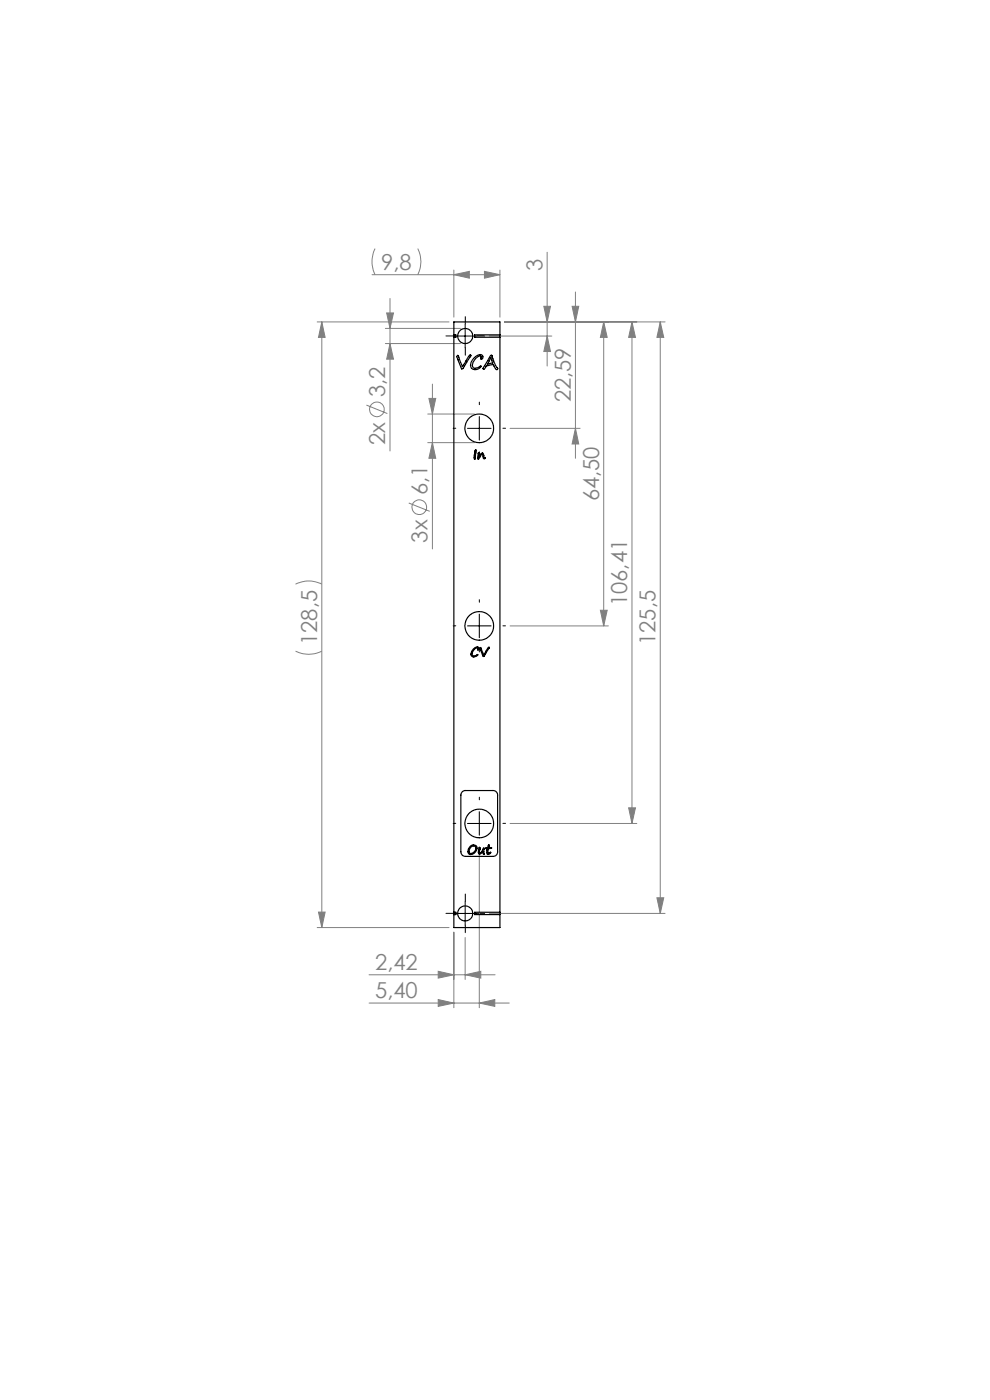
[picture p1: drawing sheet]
<svg xmlns="http://www.w3.org/2000/svg" width="210mm" height="297mm" viewBox="0 0 210 297" stroke-linecap="round" stroke-linejoin="round" font-family="sans-serif">
<g fill="none" stroke="#808080" stroke-width=".21">
<path d="M78.9 58.3h27.1M79.6 52.7a6.4 6.4 0 0 0 0 5.6M88.6 52.7a6.1 6.1 0 0 1 0 5.6M96.3 58.3l3.3-.7v1.4zM96.3 57.3v10M102.8 57.6l3.2 .7-3.2 .7zM106 57.3v10M116.1 53.5v24.1M67.3 68.3h27.9M68.3 68.3l.7 3.3h-1.4zM68.3 68.3v128.5M81.7 69.7h16"/>
<path d="M81.7 72.9h16M82 66.4h1.5l-.8 3.3zM82.7 72.9l.8 3.3h-1.5zM82.7 63.3v32.4M103.8 71.3h13.3M107.1 68.3h34M115.4 65h1.4l-.7 3.3zM116.1 71.3l.7 3.3h-1.4zM121.4 65h1.4l-.7 3.3zM122.1 61.9v35.3M128.1 68.3l.7 3.3h-1.4zM128.1 68.3v64.5"/>
<path d="M134.1 68.3l.7 3.3h-1.5zM134.1 68.3v106.4M140.1 68.3v125.5M140.1 68.3l.7 3.3h-1.5zM77.7 85.9l4.5 1.8M90.7 87.8h9.9M90.7 93.9h9.9M91 84.5h1.4l-.7 3.3zM91.7 93.9l.7 3.3h-1.4zM91.7 81.5v34.9M108.2 90.9h14.8M122.1 90.9l.7 3.3h-1.4z"/>
<path d="M86.7 106.7l4.5 1.8M62.7 138.1a6.1 6.1 0 0 0 5.6 0M62.7 123.9a6.1 6.1 0 0 1 5.6 0M108.2 132.8h20.8M127.4 129.5h1.4l-.7 3.3zM108.2 174.7h26.9M133.3 171.4h1.5l-.7 3.3zM67.3 196.8h27.9M67.6 193.5h1.4l-.7 3.3zM96.3 197.8v16M98.7 198.9v8.9M101.7 181.3v32.5"/>
<path d="M103.8 193.8h37.3M139.3 190.5h1.5l-.7 3.3zM78.3 206.8h26.7M78.3 212.8h29.7M93 206.1l3.3 .7-3.3 .7zM93 212.1l3.3 .7-3.3 .7zM98.7 206.8l3.3-.7v1.4zM101.7 212.8l3.3-.7v1.4z"/>
<circle cx="80" cy="86.9" r="1.56"/>
<circle cx="88.9" cy="107.6" r="1.56"/>
</g>
<g fill="none" stroke="#000" stroke-width=".21" stroke-dasharray="15.2 1.3 1.3 1.3">
<path d="M96.2 71.3h-1.6M98.7 68.8v-1.6M98.7 73.8v1.6M101.2 71.3h1.6M96.7 90.9h-.6M101.7 85.9v-.6M101.7 95.9v.5M106.7 90.9h.5M96.7 132.8h-.6M101.7 127.8v-.6M101.7 137.8v.5M106.7 132.8h.5"/>
<path d="M96.7 174.7h-.6M101.7 169.7v-.6M101.7 179.7v.5M106.7 174.7h.5M96.2 193.8h-1.6M98.7 191.3v-1.6M98.7 196.3v1.6M101.2 193.8h1.6"/>
</g>
<path d="M96.2 71.3h5M98.7 68.8v5M99.2 90.9h5M101.7 88.4v5M99.2 132.8h5M101.7 130.3v5M99.2 174.7h5M101.7 172.2v5M96.2 193.8h5M98.7 191.3v5" fill="none" stroke="#000" stroke-width=".21"/>
<g fill="#808080">
<path d="M102.8 57.6l3.2 .7-3.2 .7zM96.3 58.3l3.3-.7v1.4z"/>
<path d="M93 206.1l3.3 .7-3.3 .7zM98.7 206.8l3.3-.7v1.4zM93 212.1l3.3 .7-3.3 .7zM101.7 212.8l3.3-.7v1.4z"/>
<path d="M68.3 68.3l.7 3.3h-1.4zM67.6 193.5h1.4l-.7 3.3zM115.4 65h1.4l-.7 3.3zM116.1 71.3l.7 3.3h-1.4zM121.4 65h1.4l-.7 3.3zM122.1 90.9l.7 3.3h-1.4zM128.1 68.3l.7 3.3h-1.4zM127.4 129.5h1.4l-.7 3.3zM134.1 68.3l.7 3.3h-1.5zM133.3 171.4h1.5l-.7 3.3zM82 66.4h1.5l-.8 3.3zM82.7 72.9l.8 3.3h-1.5zM91 84.5h1.4l-.7 3.3zM91.7 93.9l.7 3.3h-1.4zM140.1 68.3l.7 3.3h-1.5zM139.3 190.5h1.5l-.7 3.3z"/>
</g>
<g fill="none" stroke="#000" stroke-width=".25">
<path d="M96.3 71h.4v.5h-.4M96.3 68.3h9.7v128.5h-9.7zM97 75.4l.2 .1 .9 2.3 1.3-2.2 .3-.3h.2l-1.7 2.9-.3 .1-.1-.3-.9-2.3zM100.6 75.9a1.39 1.39 0 0 1 1.7-.5 .42 .42 0 0 1 .2 .5 .42 .42 0 0 1-.5 .3v-.7a1.98 1.98 0 0 0-1.7 2.3l.1 .2a1.78 1.78 0 0 0 1.6-.4 1.22 1.22 0 0 1-2.1 .3 1.96 1.96 0 0 1 .7-2zM104 75.5h.4l.7 1.9 .5 .8-.2 .2-.2-.1-.6-1-1.3 .2-.5 .8-.4-.1zM104.1 75.9l.4 1.1-1.1 .2zM106 71h-5.3v.5h5.3M100.9 95.5l.1 .1-.1 1.7-.2 .1-.1-.1v-.5zM101.4 96.1l.1-.1a.76 .76 0 0 1 0 1l.5-.7 .3-.2 .3 .2 .1 .8h.3l-.1 .2h-.3l-.3-.9-.7 .9-.2 .1zM101.5 97h.1M100.4 137.7l.8-.5a.33 .33 0 0 1 .5 .3 .33 .33 0 0 1-.4 .4v-.5a1.26 1.26 0 0 0-1 1.7l.2 .1 .9-.3a.86 .86 0 0 1-1.5 .1l.1-.8zM101.8 137.4l.3 .1 .5 1.5 .9-1.5 .3-.2-1.2 2-.2-.1z"/>
<path d="M98 168l.6-.3h6a.96 .96 0 0 1 1 1v12a.96 .96 0 0 1-1 1h-5.8a.97 .97 0 0 1-1-1v-12zM99.7 179.6a.84 .84 0 0 1 1.3-.2 .84 .84 0 0 1-.1 1.3 1.01 1.01 0 0 1-1.6 .3 1.12 1.12 0 0 1 .4-1.4zM99.9 179.7a.6 .6 0 0 1 .6-.2 .6 .6 0 0 1 .5 .4 1.04 1.04 0 0 1-1.4 1.1 .88 .88 0 0 1 .3-1.3zM101.6 179.9l.2-.1-.1 1.2 .5-.4 .4-.7h.1l-.1 .8 .2 .5h-.2l-.2-.6-.7 .6a1 1 0 0 1-.1-1.3zM103.6 179.2l.2 .1-.1 .5h.6v.1l-.7 .2-.1 .9 .6-.2a.45 .45 0 0 1-.5 .5 .45 .45 0 0 1-.3-.7l.1-.5-.4-.2 .4-.1zM96.3 193.5h.4v.5h-.4M106 193.5h-5.3v.5h5.3"/>
<circle cx="98.7" cy="71.3" r="1.6"/>
<circle cx="101.7" cy="90.9" r="3"/>
<circle cx="101.7" cy="132.8" r="3"/>
<circle cx="101.7" cy="174.7" r="3"/>
<circle cx="98.7" cy="193.8" r="1.6"/>
</g>
<g font-size="4.7" fill="#808080">
<text x="80.9" y="57.2">9,8</text>
<text x="115.1" y="57.4" transform="rotate(-90 115.1 57.4)">3</text>
<text x="81.7" y="84.3" transform="rotate(-90 81.7 84.3)">3,2</text>
<text x="121.1" y="85.4" transform="rotate(-90 121.1 85.4)">22,59</text>
<text x="81.7" y="94.4" transform="rotate(-90 81.7 94.4)">2x</text>
<text x="90.7" y="105" transform="rotate(-90 90.7 105)">6,1</text>
<text x="127.1" y="106.3" transform="rotate(-90 127.1 106.3)">64,50</text>
<text x="90.7" y="115.1" transform="rotate(-90 90.7 115.1)">3x</text>
<text x="133.1" y="128.6" transform="rotate(-90 133.1 128.6)">106,41</text>
<text x="67.3" y="136.8" transform="rotate(-90 67.3 136.8)">128,5</text>
<text x="139.1" y="136.8" transform="rotate(-90 139.1 136.8)">125,5</text>
<text x="79.6" y="205.7">2,42</text>
<text x="79.6" y="211.8">5,40</text>
</g>
</svg>
